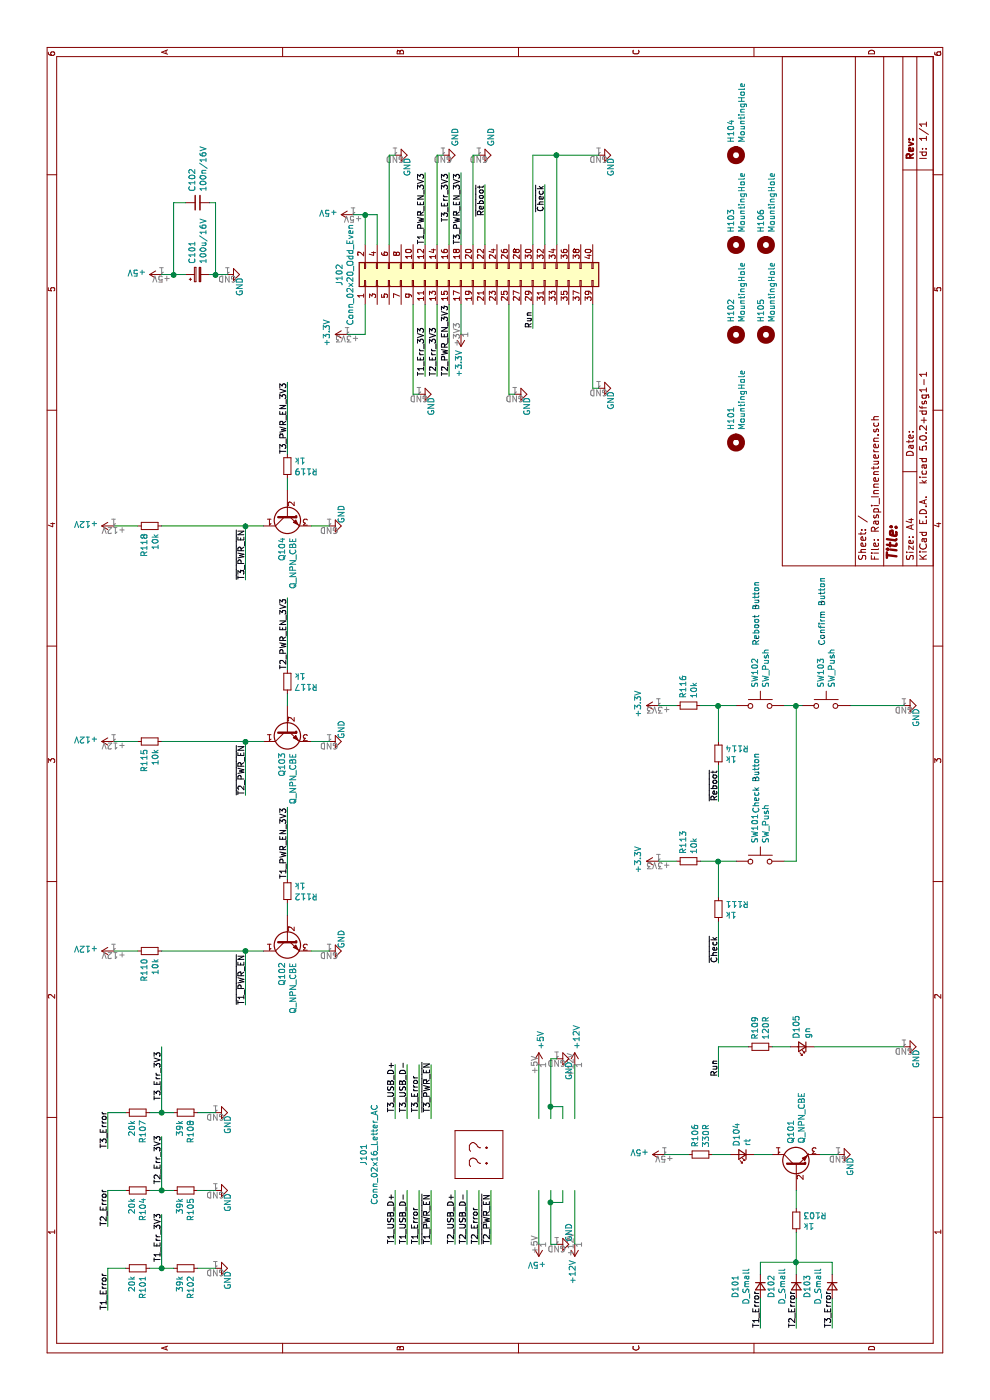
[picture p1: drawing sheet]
EESchema Schematic File Version 4
LIBS:Raspi_Innentueren-cache
EELAYER 26 0
EELAYER END
$Descr A4 11693 8268
encoding utf-8
Sheet 1 1
Title ""
Date ""
Rev ""
Comp ""
Comment1 ""
Comment2 ""
Comment3 ""
Comment4 ""
$EndDescr
$Comp
L Connector_Generic:Conn_02x20_Odd_Even J102
U 1 1
P 9350 3950
F 0 "J102" H 9400 5067 50  0000 C CNN
F 1 "Conn_02x20_Odd_Even" H 9400 4976 50  0000 C CNN
F 2 "Connector_PinSocket_2.54mm:PinSocket_2x20_P2.54mm_Vertical" H 9350 3950 50  0001 C CNN
F 3 "~" H 9350 3950 50  0001 C CNN
	1    9350 3950
	1    0    0    -1  
$EndComp
Wire Wire Line
	1750 3300 1300 3300
Wire Wire Line
	1750 3400 1300 3400
Wire Wire Line
	1750 3500 1300 3500
Wire Wire Line
	1750 3600 1300 3600
Wire Wire Line
	1750 3800 1300 3800
Wire Wire Line
	1750 3900 1300 3900
Wire Wire Line
	1750 4000 1300 4000
Wire Wire Line
	1750 4100 1300 4100
Wire Wire Line
	2350 3300 2800 3300
Wire Wire Line
	2350 3400 2800 3400
Wire Wire Line
	2350 3500 2800 3500
Wire Wire Line
	2350 3600 2800 3600
Wire Wire Line
	2350 4600 2450 4600
Wire Wire Line
	1750 4600 1650 4600
$Comp
L power:+5V #PWR0101
U 1 1
P 2800 4500
F 0 "#PWR0101" H 2800 4350 50  0001 C CNN
F 1 "+5V" V 2815 4628 50  0000 L CNN
F 2 "" H 2800 4500 50  0001 C CNN
F 3 "" H 2800 4500 50  0001 C CNN
	1    2800 4500
	0    1    1    0   
$EndComp
$Comp
L power:+5V #PWR0102
U 1 1
P 1300 4500
F 0 "#PWR0102" H 1300 4350 50  0001 C CNN
F 1 "+5V" H 1315 4673 50  0000 C CNN
F 2 "" H 1300 4500 50  0001 C CNN
F 3 "" H 1300 4500 50  0001 C CNN
	1    1300 4500
	0    -1   -1   0   
$EndComp
Wire Wire Line
	2350 4500 2800 4500
Wire Wire Line
	1300 4500 1750 4500
$Comp
L power:+12V #PWR0103
U 1 1
P 2800 4800
F 0 "#PWR0103" H 2800 4650 50  0001 C CNN
F 1 "+12V" V 2815 4928 50  0000 L CNN
F 2 "" H 2800 4800 50  0001 C CNN
F 3 "" H 2800 4800 50  0001 C CNN
	1    2800 4800
	0    1    1    0   
$EndComp
$Comp
L power:+12V #PWR0104
U 1 1
P 1300 4800
F 0 "#PWR0104" H 1300 4650 50  0001 C CNN
F 1 "+12V" V 1315 4928 50  0000 L CNN
F 2 "" H 1300 4800 50  0001 C CNN
F 3 "" H 1300 4800 50  0001 C CNN
	1    1300 4800
	0    -1   -1   0   
$EndComp
Wire Wire Line
	2350 4800 2800 4800
Wire Wire Line
	1300 4800 1750 4800
$Comp
L power:GND #PWR0105
U 1 1
P 2850 4650
F 0 "#PWR0105" H 2850 4400 50  0001 C CNN
F 1 "GND" H 2750 4550 50  0000 C CNN
F 2 "" H 2850 4650 50  0001 C CNN
F 3 "" H 2850 4650 50  0001 C CNN
	1    2850 4650
	1    0    0    -1  
$EndComp
$Comp
L power:GND #PWR0106
U 1 1
P 1300 4650
F 0 "#PWR0106" H 1300 4400 50  0001 C CNN
F 1 "GND" H 1400 4550 50  0000 C CNN
F 2 "" H 1300 4650 50  0001 C CNN
F 3 "" H 1300 4650 50  0001 C CNN
	1    1300 4650
	1    0    0    -1  
$EndComp
Wire Wire Line
	2350 4700 2450 4700
Wire Wire Line
	2450 4700 2450 4600
Connection ~ 2450 4600
Wire Wire Line
	2850 4600 2850 4650
Wire Wire Line
	2450 4600 2850 4600
Wire Wire Line
	1750 4700 1650 4700
Wire Wire Line
	1650 4700 1650 4600
Connection ~ 1650 4600
Wire Wire Line
	1300 4600 1300 4650
Wire Wire Line
	1300 4600 1650 4600
Text Label 1300 3300 0    50   ~ 0
T1_USB_D+
Text Label 1300 3400 0    50   ~ 0
T1_USB_D-
Text Label 1300 3500 0    50   ~ 0
T1_Error
Text Label 1300 3600 0    50   ~ 0
~T1_PWR_EN~
Text Label 2400 3300 0    50   ~ 0
T3_USB_D+
Text Label 2400 3400 0    50   ~ 0
T3_USB_D-
Text Label 2400 3500 0    50   ~ 0
T3_Error
Text Label 2400 3600 0    50   ~ 0
~T3_PWR_EN~
Text Label 1300 3800 0    50   ~ 0
T2_USB_D+
Text Label 1300 3900 0    50   ~ 0
T2_USB_D-
Text Label 1300 4000 0    50   ~ 0
T2_Error
Text Label 1300 4100 0    50   ~ 0
~T2_PWR_EN~
$Comp
L power:+5V #PWR0107
U 1 1
P 9900 2950
F 0 "#PWR0107" H 9900 2800 50  0001 C CNN
F 1 "+5V" V 9915 3078 50  0000 L CNN
F 2 "" H 9900 2950 50  0001 C CNN
F 3 "" H 9900 2950 50  0001 C CNN
	1    9900 2950
	1    0    0    -1  
$EndComp
Wire Wire Line
	9650 3050 9900 3050
Wire Wire Line
	9900 3050 9900 2950
Wire Wire Line
	9650 3150 9900 3150
Wire Wire Line
	9900 3150 9900 3050
Connection ~ 9900 3050
$Comp
L power:GND #PWR0108
U 1 1
P 10400 3300
F 0 "#PWR0108" H 10400 3050 50  0001 C CNN
F 1 "GND" H 10300 3200 50  0000 C CNN
F 2 "" H 10400 3300 50  0001 C CNN
F 3 "" H 10400 3300 50  0001 C CNN
	1    10400 3300
	1    0    0    -1  
$EndComp
Wire Wire Line
	9650 3250 10400 3250
Wire Wire Line
	10400 3250 10400 3300
$Comp
L power:GND #PWR0109
U 1 1
P 10400 3700
F 0 "#PWR0109" H 10400 3450 50  0001 C CNN
F 1 "GND" H 10550 3600 50  0000 C CNN
F 2 "" H 10400 3700 50  0001 C CNN
F 3 "" H 10400 3700 50  0001 C CNN
	1    10400 3700
	1    0    0    -1  
$EndComp
$Comp
L power:GND #PWR0110
U 1 1
P 10400 4000
F 0 "#PWR0110" H 10400 3750 50  0001 C CNN
F 1 "GND" H 10550 3900 50  0000 C CNN
F 2 "" H 10400 4000 50  0001 C CNN
F 3 "" H 10400 4000 50  0001 C CNN
	1    10400 4000
	1    0    0    -1  
$EndComp
$Comp
L power:GND #PWR0111
U 1 1
P 10400 5000
F 0 "#PWR0111" H 10400 4750 50  0001 C CNN
F 1 "GND" H 10300 4900 50  0000 C CNN
F 2 "" H 10400 5000 50  0001 C CNN
F 3 "" H 10400 5000 50  0001 C CNN
	1    10400 5000
	1    0    0    -1  
$EndComp
Wire Wire Line
	9650 4450 10400 4450
Wire Wire Line
	9650 4650 10400 4650
Connection ~ 10400 4650
Wire Wire Line
	10400 4450 10400 4650
Wire Wire Line
	10400 5000 10400 4650
Wire Wire Line
	9650 3950 10400 3950
Wire Wire Line
	10400 3950 10400 4000
Wire Wire Line
	9650 3650 10400 3650
Wire Wire Line
	10400 3650 10400 3700
$Comp
L power:GND #PWR0112
U 1 1
P 8400 3500
F 0 "#PWR0112" H 8400 3250 50  0001 C CNN
F 1 "GND" H 8300 3400 50  0000 C CNN
F 2 "" H 8400 3500 50  0001 C CNN
F 3 "" H 8400 3500 50  0001 C CNN
	1    8400 3500
	1    0    0    -1  
$EndComp
$Comp
L power:GND #PWR0113
U 1 1
P 8400 4300
F 0 "#PWR0113" H 8400 4050 50  0001 C CNN
F 1 "GND" H 8300 4200 50  0000 C CNN
F 2 "" H 8400 4300 50  0001 C CNN
F 3 "" H 8400 4300 50  0001 C CNN
	1    8400 4300
	1    0    0    -1  
$EndComp
$Comp
L power:GND #PWR0114
U 1 1
P 8450 5000
F 0 "#PWR0114" H 8450 4750 50  0001 C CNN
F 1 "GND" H 8350 4900 50  0000 C CNN
F 2 "" H 8450 5000 50  0001 C CNN
F 3 "" H 8450 5000 50  0001 C CNN
	1    8450 5000
	1    0    0    -1  
$EndComp
Wire Wire Line
	9150 4950 8450 4950
Wire Wire Line
	8450 4950 8450 5000
Wire Wire Line
	9150 4250 8400 4250
Wire Wire Line
	8400 4250 8400 4300
Wire Wire Line
	9150 3450 8400 3450
Wire Wire Line
	8400 3450 8400 3500
$Comp
L power:+5V #PWR0115
U 1 1
P 9400 1350
F 0 "#PWR0115" H 9400 1200 50  0001 C CNN
F 1 "+5V" V 9415 1478 50  0000 L CNN
F 2 "" H 9400 1350 50  0001 C CNN
F 3 "" H 9400 1350 50  0001 C CNN
	1    9400 1350
	1    0    0    -1  
$EndComp
$Comp
L power:GND #PWR0116
U 1 1
P 9400 1900
F 0 "#PWR0116" H 9400 1650 50  0001 C CNN
F 1 "GND" H 9300 1800 50  0000 C CNN
F 2 "" H 9400 1900 50  0001 C CNN
F 3 "" H 9400 1900 50  0001 C CNN
	1    9400 1900
	1    0    0    -1  
$EndComp
$Comp
L Device:CP_Small C101
U 1 1
P 9400 1650
F 0 "C101" H 9488 1696 50  0000 L CNN
F 1 "100u/16V" H 9488 1605 50  0000 L CNN
F 2 "Capacitor_THT:CP_Radial_D8.0mm_P2.50mm" H 9400 1650 50  0001 C CNN
F 3 "~" H 9400 1650 50  0001 C CNN
	1    9400 1650
	1    0    0    -1  
$EndComp
$Comp
L Device:C_Small C102
U 1 1
P 10000 1650
F 0 "C102" H 10092 1696 50  0000 L CNN
F 1 "100n/16V" H 10092 1605 50  0000 L CNN
F 2 "Capacitor_THT:C_Rect_L7.2mm_W2.5mm_P5.00mm_FKS2_FKP2_MKS2_MKP2" H 10000 1650 50  0001 C CNN
F 3 "~" H 10000 1650 50  0001 C CNN
	1    10000 1650
	1    0    0    -1  
$EndComp
Wire Wire Line
	9400 1350 9400 1450
Wire Wire Line
	9400 1900 9400 1800
Wire Wire Line
	9400 1450 10000 1450
Wire Wire Line
	10000 1450 10000 1550
Connection ~ 9400 1450
Wire Wire Line
	9400 1450 9400 1550
Wire Wire Line
	10000 1750 10000 1800
Wire Wire Line
	10000 1800 9400 1800
Connection ~ 9400 1800
Wire Wire Line
	9400 1800 9400 1750
Wire Wire Line
	9650 3550 10250 3550
Wire Wire Line
	9150 3750 8550 3750
Wire Wire Line
	9650 3750 10250 3750
Wire Wire Line
	9650 3850 10250 3850
Text Label 10250 3550 2    50   ~ 0
T1_PWR_EN_3V3
Text Label 8550 3750 0    50   ~ 0
T2_PWR_EN_3V3
Text Label 10250 3850 2    50   ~ 0
T3_PWR_EN_3V3
$Comp
L Device:Q_NPN_CBE Q101
U 1 1
P 1950 6650
F 0 "Q101" H 2141 6696 50  0000 L CNN
F 1 "Q_NPN_CBE" H 2141 6605 50  0000 L CNN
F 2 "Package_TO_SOT_THT:TO-92L_Inline_Wide" H 2150 6750 50  0001 C CNN
F 3 "~" H 1950 6650 50  0001 C CNN
	1    1950 6650
	1    0    0    -1  
$EndComp
$Comp
L Device:LED_Small D104
U 1 1
P 2050 6200
F 0 "D104" V 2096 6132 50  0000 R CNN
F 1 "rt" V 2005 6132 50  0000 R CNN
F 2 "LED_THT:LED_D5.0mm_Clear" V 2050 6200 50  0001 C CNN
F 3 "~" V 2050 6200 50  0001 C CNN
	1    2050 6200
	0    -1   -1   0   
$EndComp
$Comp
L Device:R_Small R106
U 1 1
P 2050 5850
F 0 "R106" H 2109 5896 50  0000 L CNN
F 1 "330R" H 2109 5805 50  0000 L CNN
F 2 "Resistor_THT:R_Axial_DIN0207_L6.3mm_D2.5mm_P7.62mm_Horizontal" H 2050 5850 50  0001 C CNN
F 3 "~" H 2050 5850 50  0001 C CNN
	1    2050 5850
	1    0    0    -1  
$EndComp
$Comp
L power:+5V #PWR0117
U 1 1
P 2050 5550
F 0 "#PWR0117" H 2050 5400 50  0001 C CNN
F 1 "+5V" V 2065 5678 50  0000 L CNN
F 2 "" H 2050 5550 50  0001 C CNN
F 3 "" H 2050 5550 50  0001 C CNN
	1    2050 5550
	1    0    0    -1  
$EndComp
$Comp
L power:GND #PWR0118
U 1 1
P 2050 7000
F 0 "#PWR0118" H 2050 6750 50  0001 C CNN
F 1 "GND" H 1950 6900 50  0000 C CNN
F 2 "" H 2050 7000 50  0001 C CNN
F 3 "" H 2050 7000 50  0001 C CNN
	1    2050 7000
	1    0    0    -1  
$EndComp
$Comp
L Device:Q_NPN_CBE Q102
U 1 1
P 3850 2400
F 0 "Q102" H 4041 2446 50  0000 L CNN
F 1 "Q_NPN_CBE" H 4041 2355 50  0000 L CNN
F 2 "Package_TO_SOT_THT:TO-92L_Inline_Wide" H 4050 2500 50  0001 C CNN
F 3 "~" H 3850 2400 50  0001 C CNN
	1    3850 2400
	-1   0    0    -1  
$EndComp
$Comp
L Device:R_Small R110
U 1 1
P 3750 1250
F 0 "R110" H 3809 1296 50  0000 L CNN
F 1 "10k" H 3809 1205 50  0000 L CNN
F 2 "Resistor_THT:R_Axial_DIN0207_L6.3mm_D2.5mm_P7.62mm_Horizontal" H 3750 1250 50  0001 C CNN
F 3 "~" H 3750 1250 50  0001 C CNN
	1    3750 1250
	-1   0    0    -1  
$EndComp
$Comp
L Device:R_Small R103
U 1 1
P 1500 6650
F 0 "R103" H 1559 6696 50  0000 L CNN
F 1 "1k" H 1559 6605 50  0000 L CNN
F 2 "Resistor_THT:R_Axial_DIN0207_L6.3mm_D2.5mm_P7.62mm_Horizontal" H 1500 6650 50  0001 C CNN
F 3 "~" H 1500 6650 50  0001 C CNN
	1    1500 6650
	0    1    1    0   
$EndComp
$Comp
L Device:R_Small R112
U 1 1
P 4250 2400
F 0 "R112" H 4309 2446 50  0000 L CNN
F 1 "1k" H 4309 2355 50  0000 L CNN
F 2 "Resistor_THT:R_Axial_DIN0207_L6.3mm_D2.5mm_P7.62mm_Horizontal" H 4250 2400 50  0001 C CNN
F 3 "~" H 4250 2400 50  0001 C CNN
	1    4250 2400
	0    -1   1    0   
$EndComp
Wire Wire Line
	2050 5550 2050 5750
Wire Wire Line
	2050 5950 2050 6100
Wire Wire Line
	2050 6300 2050 6450
Wire Wire Line
	2050 6850 2050 7000
Wire Wire Line
	1750 6650 1600 6650
Wire Wire Line
	3750 2050 3750 2200
Wire Wire Line
	3750 950  3750 1150
Wire Wire Line
	3750 1350 3750 2050
Connection ~ 3750 2050
Wire Wire Line
	4050 2400 4150 2400
$Comp
L power:GND #PWR0119
U 1 1
P 3750 2750
F 0 "#PWR0119" H 3750 2500 50  0001 C CNN
F 1 "GND" H 3650 2650 50  0000 C CNN
F 2 "" H 3750 2750 50  0001 C CNN
F 3 "" H 3750 2750 50  0001 C CNN
	1    3750 2750
	-1   0    0    -1  
$EndComp
Wire Wire Line
	3750 2600 3750 2750
$Comp
L Device:D_Small D102
U 1 1
P 950 6650
F 0 "D102" H 950 6445 50  0000 C CNN
F 1 "D_Small" H 950 6536 50  0000 C CNN
F 2 "Diode_THT:D_DO-35_SOD27_P7.62mm_Horizontal" V 950 6650 50  0001 C CNN
F 3 "~" V 950 6650 50  0001 C CNN
	1    950  6650
	-1   0    0    1   
$EndComp
$Comp
L Device:D_Small D101
U 1 1
P 950 6350
F 0 "D101" H 950 6145 50  0000 C CNN
F 1 "D_Small" H 950 6236 50  0000 C CNN
F 2 "Diode_THT:D_DO-35_SOD27_P7.62mm_Horizontal" V 950 6350 50  0001 C CNN
F 3 "~" V 950 6350 50  0001 C CNN
	1    950  6350
	-1   0    0    1   
$EndComp
Wire Wire Line
	1050 6650 1150 6650
Wire Wire Line
	1150 6650 1150 6950
Wire Wire Line
	1050 6350 1150 6350
Wire Wire Line
	1150 6350 1150 6650
Connection ~ 1150 6650
Wire Wire Line
	850  6350 600  6350
Wire Wire Line
	600  6650 850  6650
Wire Wire Line
	600  6950 850  6950
Text Label 600  6350 0    50   ~ 0
T1_Error
Text Label 600  6650 0    50   ~ 0
T2_Error
Text Label 600  6950 0    50   ~ 0
T3_Error
$Comp
L Device:D_Small D103
U 1 1
P 950 6950
F 0 "D103" H 950 6745 50  0000 C CNN
F 1 "D_Small" H 950 6836 50  0000 C CNN
F 2 "Diode_THT:D_DO-35_SOD27_P7.62mm_Horizontal" V 950 6950 50  0001 C CNN
F 3 "~" V 950 6950 50  0001 C CNN
	1    950  6950
	-1   0    0    1   
$EndComp
Wire Wire Line
	1050 6950 1150 6950
$Comp
L power:+3.3V #PWR0120
U 1 1
P 8900 2900
F 0 "#PWR0120" H 8900 2750 50  0001 C CNN
F 1 "+3.3V" H 8915 3073 50  0000 C CNN
F 2 "" H 8900 2900 50  0001 C CNN
F 3 "" H 8900 2900 50  0001 C CNN
	1    8900 2900
	1    0    0    -1  
$EndComp
$Comp
L power:+3.3V #PWR0121
U 1 1
P 8900 3850
F 0 "#PWR0121" H 8900 3700 50  0001 C CNN
F 1 "+3.3V" V 8915 3978 50  0000 L CNN
F 2 "" H 8900 3850 50  0001 C CNN
F 3 "" H 8900 3850 50  0001 C CNN
	1    8900 3850
	0    -1   -1   0   
$EndComp
Wire Wire Line
	9150 3050 8900 3050
Wire Wire Line
	8900 3050 8900 2900
Wire Wire Line
	9150 3850 8900 3850
Text Label 10150 4050 2    50   ~ 0
~Reboot
$Comp
L Switch:SW_Push SW102
U 1 1
P 5800 6350
F 0 "SW102" V 5754 6498 50  0000 L CNN
F 1 "SW_Push" V 5845 6498 50  0000 L CNN
F 2 "Button_Switch_THT:SW_PUSH_6mm" H 5800 6550 50  0001 C CNN
F 3 "" H 5800 6550 50  0001 C CNN
	1    5800 6350
	0    1    1    0   
$EndComp
$Comp
L Device:R_Small R116
U 1 1
P 5800 5750
F 0 "R116" H 5859 5796 50  0000 L CNN
F 1 "10k" H 5859 5705 50  0000 L CNN
F 2 "Resistor_THT:R_Axial_DIN0207_L6.3mm_D2.5mm_P7.62mm_Horizontal" H 5800 5750 50  0001 C CNN
F 3 "~" H 5800 5750 50  0001 C CNN
	1    5800 5750
	1    0    0    -1  
$EndComp
$Comp
L Device:R_Small R114
U 1 1
P 5400 6000
F 0 "R114" H 5459 6046 50  0000 L CNN
F 1 "1k" H 5459 5955 50  0000 L CNN
F 2 "Resistor_THT:R_Axial_DIN0207_L6.3mm_D2.5mm_P7.62mm_Horizontal" H 5400 6000 50  0001 C CNN
F 3 "~" H 5400 6000 50  0001 C CNN
	1    5400 6000
	0    1    1    0   
$EndComp
$Comp
L power:GND #PWR0122
U 1 1
P 5800 7550
F 0 "#PWR0122" H 5800 7300 50  0001 C CNN
F 1 "GND" H 5700 7450 50  0000 C CNN
F 2 "" H 5800 7550 50  0001 C CNN
F 3 "" H 5800 7550 50  0001 C CNN
	1    5800 7550
	1    0    0    -1  
$EndComp
Wire Wire Line
	5800 5850 5800 6000
Wire Wire Line
	5800 7100 5800 7550
Wire Wire Line
	5800 6000 5500 6000
Connection ~ 5800 6000
Wire Wire Line
	5800 6000 5800 6150
$Comp
L power:+3.3V #PWR0123
U 1 1
P 5800 5500
F 0 "#PWR0123" H 5800 5350 50  0001 C CNN
F 1 "+3.3V" H 5815 5673 50  0000 C CNN
F 2 "" H 5800 5500 50  0001 C CNN
F 3 "" H 5800 5500 50  0001 C CNN
	1    5800 5500
	1    0    0    -1  
$EndComp
Wire Wire Line
	5800 5500 5800 5650
Text Label 5000 6000 0    50   ~ 0
~Reboot
Wire Wire Line
	5000 6000 5300 6000
Wire Wire Line
	9650 4050 10150 4050
Wire Wire Line
	9150 4450 8950 4450
Text Label 8950 4450 0    50   ~ 0
Run
$Comp
L Device:LED_Small D105
U 1 1
P 2950 6700
F 0 "D105" V 2996 6632 50  0000 R CNN
F 1 "gn" V 2905 6632 50  0000 R CNN
F 2 "LED_THT:LED_D5.0mm_Clear" V 2950 6700 50  0001 C CNN
F 3 "~" V 2950 6700 50  0001 C CNN
	1    2950 6700
	0    -1   -1   0   
$EndComp
$Comp
L Device:R_Small R109
U 1 1
P 2950 6350
F 0 "R109" H 3009 6396 50  0000 L CNN
F 1 "120R" H 3009 6305 50  0000 L CNN
F 2 "Resistor_THT:R_Axial_DIN0207_L6.3mm_D2.5mm_P7.62mm_Horizontal" H 2950 6350 50  0001 C CNN
F 3 "~" H 2950 6350 50  0001 C CNN
	1    2950 6350
	1    0    0    -1  
$EndComp
Wire Wire Line
	2950 6450 2950 6600
Text Label 2700 6000 0    50   ~ 0
Run
$Comp
L Device:R_Small R101
U 1 1
P 1100 1150
F 0 "R101" H 1159 1196 50  0000 L CNN
F 1 "20k" H 1159 1105 50  0000 L CNN
F 2 "Resistor_THT:R_Axial_DIN0207_L6.3mm_D2.5mm_P7.62mm_Horizontal" H 1100 1150 50  0001 C CNN
F 3 "~" H 1100 1150 50  0001 C CNN
	1    1100 1150
	-1   0    0    1   
$EndComp
$Comp
L Device:R_Small R102
U 1 1
P 1100 1550
F 0 "R102" H 1159 1596 50  0000 L CNN
F 1 "39k" H 1159 1505 50  0000 L CNN
F 2 "Resistor_THT:R_Axial_DIN0207_L6.3mm_D2.5mm_P7.62mm_Horizontal" H 1100 1550 50  0001 C CNN
F 3 "~" H 1100 1550 50  0001 C CNN
	1    1100 1550
	-1   0    0    1   
$EndComp
$Comp
L power:GND #PWR0124
U 1 1
P 1100 1800
F 0 "#PWR0124" H 1100 1550 50  0001 C CNN
F 1 "GND" H 1000 1700 50  0000 C CNN
F 2 "" H 1100 1800 50  0001 C CNN
F 3 "" H 1100 1800 50  0001 C CNN
	1    1100 1800
	1    0    0    -1  
$EndComp
Wire Wire Line
	1100 1250 1100 1350
Wire Wire Line
	1100 1650 1100 1800
$Comp
L Device:R_Small R104
U 1 1
P 1750 1150
F 0 "R104" H 1809 1196 50  0000 L CNN
F 1 "20k" H 1809 1105 50  0000 L CNN
F 2 "Resistor_THT:R_Axial_DIN0207_L6.3mm_D2.5mm_P7.62mm_Horizontal" H 1750 1150 50  0001 C CNN
F 3 "~" H 1750 1150 50  0001 C CNN
	1    1750 1150
	-1   0    0    1   
$EndComp
$Comp
L Device:R_Small R105
U 1 1
P 1750 1550
F 0 "R105" H 1809 1596 50  0000 L CNN
F 1 "39k" H 1809 1505 50  0000 L CNN
F 2 "Resistor_THT:R_Axial_DIN0207_L6.3mm_D2.5mm_P7.62mm_Horizontal" H 1750 1550 50  0001 C CNN
F 3 "~" H 1750 1550 50  0001 C CNN
	1    1750 1550
	-1   0    0    1   
$EndComp
$Comp
L power:GND #PWR0125
U 1 1
P 1750 1800
F 0 "#PWR0125" H 1750 1550 50  0001 C CNN
F 1 "GND" H 1650 1700 50  0000 C CNN
F 2 "" H 1750 1800 50  0001 C CNN
F 3 "" H 1750 1800 50  0001 C CNN
	1    1750 1800
	1    0    0    -1  
$EndComp
Wire Wire Line
	1750 1250 1750 1350
Wire Wire Line
	1750 1650 1750 1800
$Comp
L Device:R_Small R107
U 1 1
P 2400 1150
F 0 "R107" H 2459 1196 50  0000 L CNN
F 1 "20k" H 2459 1105 50  0000 L CNN
F 2 "Resistor_THT:R_Axial_DIN0207_L6.3mm_D2.5mm_P7.62mm_Horizontal" H 2400 1150 50  0001 C CNN
F 3 "~" H 2400 1150 50  0001 C CNN
	1    2400 1150
	-1   0    0    1   
$EndComp
$Comp
L Device:R_Small R108
U 1 1
P 2400 1550
F 0 "R108" H 2459 1596 50  0000 L CNN
F 1 "39k" H 2459 1505 50  0000 L CNN
F 2 "Resistor_THT:R_Axial_DIN0207_L6.3mm_D2.5mm_P7.62mm_Horizontal" H 2400 1550 50  0001 C CNN
F 3 "~" H 2400 1550 50  0001 C CNN
	1    2400 1550
	-1   0    0    1   
$EndComp
$Comp
L power:GND #PWR0126
U 1 1
P 2400 1800
F 0 "#PWR0126" H 2400 1550 50  0001 C CNN
F 1 "GND" H 2300 1700 50  0000 C CNN
F 2 "" H 2400 1800 50  0001 C CNN
F 3 "" H 2400 1800 50  0001 C CNN
	1    2400 1800
	1    0    0    -1  
$EndComp
Wire Wire Line
	2400 1250 2400 1350
Wire Wire Line
	2400 1650 2400 1800
Text Label 750  900  0    50   ~ 0
T1_Error
Wire Wire Line
	1100 1050 1100 900 
Wire Wire Line
	1100 900  750  900 
Wire Wire Line
	1750 1050 1750 900 
Wire Wire Line
	1750 900  1450 900 
Wire Wire Line
	2400 1050 2400 900 
Wire Wire Line
	2400 900  2100 900 
Text Label 2100 900  0    50   ~ 0
T3_Error
Text Label 1450 900  0    50   ~ 0
T2_Error
Wire Wire Line
	1100 1350 1550 1350
Connection ~ 1100 1350
Wire Wire Line
	1100 1350 1100 1450
Wire Wire Line
	1750 1350 2200 1350
Connection ~ 1750 1350
Wire Wire Line
	1750 1350 1750 1450
Wire Wire Line
	2400 1350 2950 1350
Connection ~ 2400 1350
Wire Wire Line
	2400 1350 2400 1450
Text Label 1150 1350 0    50   ~ 0
T1_Err_3V3
Text Label 1800 1350 0    50   ~ 0
T2_Err_3V3
Text Label 2500 1350 0    50   ~ 0
T3_Err_3V3
Wire Wire Line
	9150 3550 8550 3550
Wire Wire Line
	9150 3650 8550 3650
Text Label 8550 3550 0    50   ~ 0
T1_Err_3V3
Text Label 8550 3650 0    50   ~ 0
T2_Err_3V3
Text Label 10250 3750 2    50   ~ 0
T3_Err_3V3
Text Label 3300 2050 0    50   ~ 0
~T1_PWR_EN~
Wire Wire Line
	3300 2050 3750 2050
$Comp
L Device:Q_NPN_CBE Q103
U 1 1
P 5600 2400
F 0 "Q103" H 5791 2446 50  0000 L CNN
F 1 "Q_NPN_CBE" H 5791 2355 50  0000 L CNN
F 2 "Package_TO_SOT_THT:TO-92L_Inline_Wide" H 5800 2500 50  0001 C CNN
F 3 "~" H 5600 2400 50  0001 C CNN
	1    5600 2400
	-1   0    0    -1  
$EndComp
$Comp
L Device:R_Small R115
U 1 1
P 5500 1250
F 0 "R115" H 5559 1296 50  0000 L CNN
F 1 "10k" H 5559 1205 50  0000 L CNN
F 2 "Resistor_THT:R_Axial_DIN0207_L6.3mm_D2.5mm_P7.62mm_Horizontal" H 5500 1250 50  0001 C CNN
F 3 "~" H 5500 1250 50  0001 C CNN
	1    5500 1250
	-1   0    0    -1  
$EndComp
$Comp
L Device:R_Small R117
U 1 1
P 6000 2400
F 0 "R117" H 6059 2446 50  0000 L CNN
F 1 "1k" H 6059 2355 50  0000 L CNN
F 2 "Resistor_THT:R_Axial_DIN0207_L6.3mm_D2.5mm_P7.62mm_Horizontal" H 6000 2400 50  0001 C CNN
F 3 "~" H 6000 2400 50  0001 C CNN
	1    6000 2400
	0    -1   1    0   
$EndComp
Wire Wire Line
	5500 2050 5500 2200
Wire Wire Line
	5500 950  5500 1150
Wire Wire Line
	5500 1350 5500 2050
Connection ~ 5500 2050
Wire Wire Line
	5800 2400 5900 2400
$Comp
L power:GND #PWR0127
U 1 1
P 5500 2750
F 0 "#PWR0127" H 5500 2500 50  0001 C CNN
F 1 "GND" H 5400 2650 50  0000 C CNN
F 2 "" H 5500 2750 50  0001 C CNN
F 3 "" H 5500 2750 50  0001 C CNN
	1    5500 2750
	-1   0    0    -1  
$EndComp
Wire Wire Line
	5500 2600 5500 2750
Text Label 5050 2050 0    50   ~ 0
~T2_PWR_EN~
Wire Wire Line
	5050 2050 5500 2050
$Comp
L Device:Q_NPN_CBE Q104
U 1 1
P 7400 2400
F 0 "Q104" H 7591 2446 50  0000 L CNN
F 1 "Q_NPN_CBE" H 7591 2355 50  0000 L CNN
F 2 "Package_TO_SOT_THT:TO-92L_Inline_Wide" H 7600 2500 50  0001 C CNN
F 3 "~" H 7400 2400 50  0001 C CNN
	1    7400 2400
	-1   0    0    -1  
$EndComp
$Comp
L Device:R_Small R118
U 1 1
P 7300 1250
F 0 "R118" H 7359 1296 50  0000 L CNN
F 1 "10k" H 7359 1205 50  0000 L CNN
F 2 "Resistor_THT:R_Axial_DIN0207_L6.3mm_D2.5mm_P7.62mm_Horizontal" H 7300 1250 50  0001 C CNN
F 3 "~" H 7300 1250 50  0001 C CNN
	1    7300 1250
	-1   0    0    -1  
$EndComp
$Comp
L Device:R_Small R119
U 1 1
P 7800 2400
F 0 "R119" H 7859 2446 50  0000 L CNN
F 1 "1k" H 7859 2355 50  0000 L CNN
F 2 "Resistor_THT:R_Axial_DIN0207_L6.3mm_D2.5mm_P7.62mm_Horizontal" H 7800 2400 50  0001 C CNN
F 3 "~" H 7800 2400 50  0001 C CNN
	1    7800 2400
	0    -1   1    0   
$EndComp
Wire Wire Line
	7300 2050 7300 2200
Wire Wire Line
	7300 950  7300 1150
Wire Wire Line
	7300 1350 7300 2050
Connection ~ 7300 2050
Wire Wire Line
	7600 2400 7700 2400
$Comp
L power:GND #PWR0128
U 1 1
P 7300 2750
F 0 "#PWR0128" H 7300 2500 50  0001 C CNN
F 1 "GND" H 7200 2650 50  0000 C CNN
F 2 "" H 7300 2750 50  0001 C CNN
F 3 "" H 7300 2750 50  0001 C CNN
	1    7300 2750
	-1   0    0    -1  
$EndComp
Wire Wire Line
	7300 2600 7300 2750
Text Label 6850 2050 0    50   ~ 0
~T3_PWR_EN~
Wire Wire Line
	6850 2050 7300 2050
$Comp
L power:+12V #PWR0129
U 1 1
P 5500 950
F 0 "#PWR0129" H 5500 800 50  0001 C CNN
F 1 "+12V" V 5515 1078 50  0000 L CNN
F 2 "" H 5500 950 50  0001 C CNN
F 3 "" H 5500 950 50  0001 C CNN
	1    5500 950 
	1    0    0    -1  
$EndComp
$Comp
L power:+12V #PWR0130
U 1 1
P 3750 950
F 0 "#PWR0130" H 3750 800 50  0001 C CNN
F 1 "+12V" V 3765 1078 50  0000 L CNN
F 2 "" H 3750 950 50  0001 C CNN
F 3 "" H 3750 950 50  0001 C CNN
	1    3750 950 
	1    0    0    -1  
$EndComp
$Comp
L power:+12V #PWR0131
U 1 1
P 7300 950
F 0 "#PWR0131" H 7300 800 50  0001 C CNN
F 1 "+12V" V 7315 1078 50  0000 L CNN
F 2 "" H 7300 950 50  0001 C CNN
F 3 "" H 7300 950 50  0001 C CNN
	1    7300 950 
	1    0    0    -1  
$EndComp
Wire Wire Line
	7900 2400 8500 2400
Text Label 4950 2400 2    50   ~ 0
T1_PWR_EN_3V3
Text Label 6100 2400 0    50   ~ 0
T2_PWR_EN_3V3
Text Label 8500 2400 2    50   ~ 0
T3_PWR_EN_3V3
Wire Wire Line
	6100 2400 6700 2400
Wire Wire Line
	4350 2400 4950 2400
Wire Wire Line
	1400 6650 1150 6650
Wire Wire Line
	2700 6000 2950 6000
Wire Wire Line
	2950 6000 2950 6250
Wire Wire Line
	2950 6800 2950 7550
$Comp
L power:GND #PWR0132
U 1 1
P 2950 7550
F 0 "#PWR0132" H 2950 7300 50  0001 C CNN
F 1 "GND" H 2850 7450 50  0000 C CNN
F 2 "" H 2950 7550 50  0001 C CNN
F 3 "" H 2950 7550 50  0001 C CNN
	1    2950 7550
	1    0    0    -1  
$EndComp
$Comp
L Switch:SW_Push SW101
U 1 1
P 4500 6350
F 0 "SW101" V 4454 6498 50  0000 L CNN
F 1 "SW_Push" V 4545 6498 50  0000 L CNN
F 2 "Button_Switch_THT:SW_PUSH_6mm" H 4500 6550 50  0001 C CNN
F 3 "" H 4500 6550 50  0001 C CNN
	1    4500 6350
	0    1    1    0   
$EndComp
$Comp
L power:+3.3V #PWR0133
U 1 1
P 4500 5500
F 0 "#PWR0133" H 4500 5350 50  0001 C CNN
F 1 "+3.3V" H 4515 5673 50  0000 C CNN
F 2 "" H 4500 5500 50  0001 C CNN
F 3 "" H 4500 5500 50  0001 C CNN
	1    4500 5500
	1    0    0    -1  
$EndComp
$Comp
L Device:R_Small R113
U 1 1
P 4500 5750
F 0 "R113" H 4559 5796 50  0000 L CNN
F 1 "10k" H 4559 5705 50  0000 L CNN
F 2 "Resistor_THT:R_Axial_DIN0207_L6.3mm_D2.5mm_P7.62mm_Horizontal" H 4500 5750 50  0001 C CNN
F 3 "~" H 4500 5750 50  0001 C CNN
	1    4500 5750
	1    0    0    -1  
$EndComp
Wire Wire Line
	4500 5500 4500 5650
Wire Wire Line
	4000 6000 3650 6000
Text Label 3650 6000 0    50   ~ 0
~Check~
Wire Wire Line
	9650 4550 10150 4550
Text Label 10150 4550 2    50   ~ 0
~Check~
Wire Wire Line
	4500 5850 4500 6000
$Comp
L Device:R_Small R111
U 1 1
P 4100 6000
F 0 "R111" H 4159 6046 50  0000 L CNN
F 1 "1k" H 4159 5955 50  0000 L CNN
F 2 "Resistor_THT:R_Axial_DIN0207_L6.3mm_D2.5mm_P7.62mm_Horizontal" H 4100 6000 50  0001 C CNN
F 3 "~" H 4100 6000 50  0001 C CNN
	1    4100 6000
	0    1    1    0   
$EndComp
Wire Wire Line
	4200 6000 4500 6000
Wire Wire Line
	4500 6150 4500 6000
Connection ~ 4500 6000
$Comp
L Switch:SW_Push SW103
U 1 1
P 5800 6900
F 0 "SW103" V 5754 7048 50  0000 L CNN
F 1 "SW_Push" V 5845 7048 50  0000 L CNN
F 2 "Button_Switch_THT:SW_PUSH_6mm" H 5800 7100 50  0001 C CNN
F 3 "" H 5800 7100 50  0001 C CNN
	1    5800 6900
	0    1    1    0   
$EndComp
Wire Wire Line
	5800 6550 5800 6650
Wire Wire Line
	4500 6550 4500 6650
Wire Wire Line
	4500 6650 5800 6650
Connection ~ 5800 6650
Wire Wire Line
	5800 6650 5800 6700
Text Notes 4900 6350 0    50   ~ 0
Check Button
Text Notes 6300 6350 0    50   ~ 0
Reboot Button
Text Notes 6300 6900 0    50   ~ 0
Confirm Button
$Comp
L DIN41612_Connectors_custom:Conn_02x16_Letter_AC J101
U 1 1
P 2050 4000
F 0 "J101" H 2050 4965 50  0000 C CNN
F 1 "Conn_02x16_Letter_AC" H 2050 4874 50  0000 C CNN
F 2 "DIN_Backplane:DIN41612_D_32pol_90deg" H 2050 4000 50  0001 C CNN
F 3 "" H 2050 4000 50  0001 C CNN
	1    2050 4000
	1    0    0    -1  
$EndComp
$Comp
L Mechanical:MountingHole H101
U 1 1
P 8000 6150
F 0 "H101" H 8100 6196 50  0000 L CNN
F 1 "MountingHole" H 8100 6105 50  0000 L CNN
F 2 "MountingHole:MountingHole_3.2mm_M3" H 8000 6150 50  0001 C CNN
F 3 "~" H 8000 6150 50  0001 C CNN
	1    8000 6150
	1    0    0    -1  
$EndComp
$Comp
L Mechanical:MountingHole H102
U 1 1
P 8900 6150
F 0 "H102" H 9000 6196 50  0000 L CNN
F 1 "MountingHole" H 9000 6105 50  0000 L CNN
F 2 "MountingHole:MountingHole_3.2mm_M3" H 8900 6150 50  0001 C CNN
F 3 "~" H 8900 6150 50  0001 C CNN
	1    8900 6150
	1    0    0    -1  
$EndComp
$Comp
L Mechanical:MountingHole H103
U 1 1
P 9650 6150
F 0 "H103" H 9750 6196 50  0000 L CNN
F 1 "MountingHole" H 9750 6105 50  0000 L CNN
F 2 "MountingHole:MountingHole_3.2mm_M3" H 9650 6150 50  0001 C CNN
F 3 "~" H 9650 6150 50  0001 C CNN
	1    9650 6150
	1    0    0    -1  
$EndComp
$Comp
L Mechanical:MountingHole H104
U 1 1
P 10400 6150
F 0 "H104" H 10500 6196 50  0000 L CNN
F 1 "MountingHole" H 10500 6105 50  0000 L CNN
F 2 "MountingHole:MountingHole_3.2mm_M3" H 10400 6150 50  0001 C CNN
F 3 "~" H 10400 6150 50  0001 C CNN
	1    10400 6150
	1    0    0    -1  
$EndComp
$Comp
L Mechanical:MountingHole H105
U 1 1
P 8900 6400
F 0 "H105" H 9000 6446 50  0000 L CNN
F 1 "MountingHole" H 9000 6355 50  0000 L CNN
F 2 "MountingHole:MountingHole_3.2mm_M3" H 8900 6400 50  0001 C CNN
F 3 "~" H 8900 6400 50  0001 C CNN
	1    8900 6400
	1    0    0    -1  
$EndComp
$Comp
L Mechanical:MountingHole H106
U 1 1
P 9650 6400
F 0 "H106" H 9750 6446 50  0000 L CNN
F 1 "MountingHole" H 9750 6355 50  0000 L CNN
F 2 "MountingHole:MountingHole_3.2mm_M3" H 9650 6400 50  0001 C CNN
F 3 "~" H 9650 6400 50  0001 C CNN
	1    9650 6400
	1    0    0    -1  
$EndComp
$EndSCHEMATC
